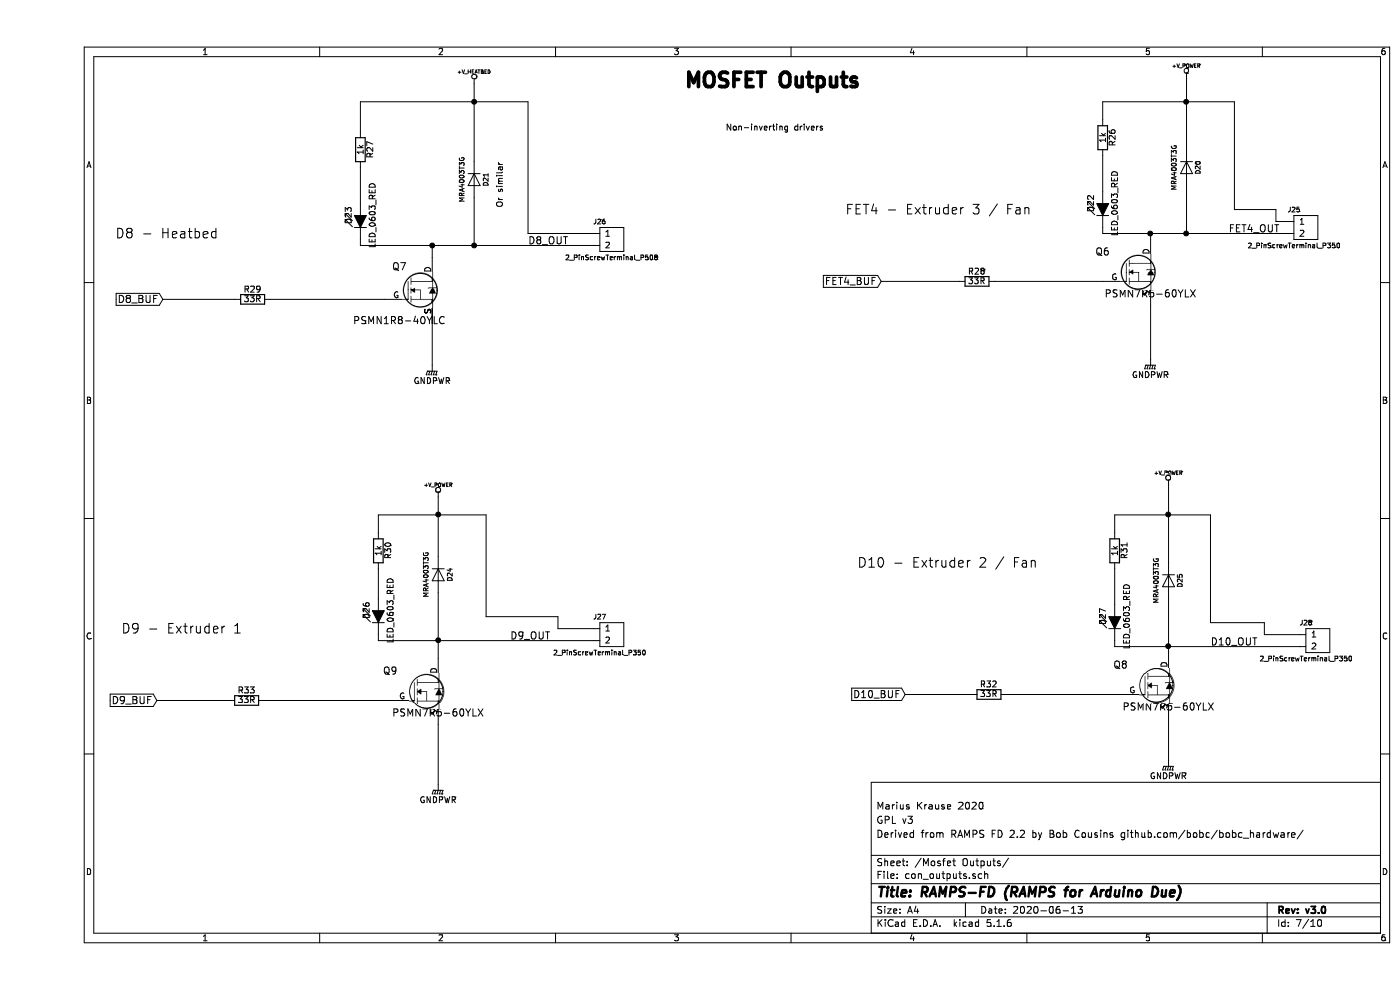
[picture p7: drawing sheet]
EESchema Schematic File Version 4
EELAYER 30 0
EELAYER END
$Descr A4 11693 8268
encoding utf-8
Sheet 7 10
Title "RAMPS-FD (RAMPS for Arduino Due)"
Date "2020-06-13"
Rev "v3.0"
Comp ""
Comment1 "Derived from RAMPS FD 2.2 by Bob Cousins github.com/bobc/bobc_hardware/"
Comment2 "GPL v3"
Comment3 "Marius Krause 2020"
Comment4 ""
$EndDescr
Connection ~ 3350 4300
Wire Wire Line
	2850 4300 3350 4300
Wire Wire Line
	2700 850  3650 850 
Wire Wire Line
	8900 850  9600 850 
Connection ~ 9300 1950
Wire Wire Line
	9300 1950 9300 2000
Connection ~ 9600 850 
Connection ~ 9450 4300
Wire Wire Line
	9000 4300 9450 4300
Wire Wire Line
	9800 4300 9800 5200
Wire Wire Line
	9800 5200 10250 5200
Wire Wire Line
	9450 5000 9450 5400
Wire Wire Line
	2850 5350 3350 5350
Wire Wire Line
	2700 850  2700 1100
Wire Wire Line
	2850 5350 2850 5300
Connection ~ 3650 2050
Wire Wire Line
	3650 2050 3650 1650
Connection ~ 9600 1950
Wire Wire Line
	9600 1950 9600 1550
Wire Wire Line
	8100 5800 9050 5800
Wire Wire Line
	7250 5800 7800 5800
Connection ~ 3350 5350
Connection ~ 9450 5400
Wire Wire Line
	7050 2350 7700 2350
Wire Wire Line
	8000 2350 8900 2350
Wire Wire Line
	10350 1750 10000 1750
Wire Wire Line
	10000 1750 10000 850 
Wire Wire Line
	9600 650  9600 850 
Connection ~ 3650 850 
Wire Wire Line
	3350 4950 3350 5350
Wire Wire Line
	2700 2050 2700 2000
Wire Wire Line
	3650 700  3650 850 
Wire Wire Line
	4350 5150 3750 5150
Wire Wire Line
	3750 5150 3750 4300
Wire Wire Line
	9450 4050 9450 4300
Wire Wire Line
	9000 5400 9450 5400
Wire Wire Line
	9000 5400 9000 5350
Wire Wire Line
	8900 1950 9300 1950
Wire Wire Line
	8900 1950 8900 1900
Wire Wire Line
	9300 3000 9300 2550
Wire Wire Line
	1900 5850 2950 5850
Wire Wire Line
	3350 4150 3350 4300
Text Notes 6750 1800 0    80   ~ 0
FET4 - Extruder 3 / Fan
Text Notes 6850 4750 0    80   ~ 0
D10 - Extruder 2 / Fan
Text Notes 700  5300 0    80   ~ 0
D9 - Extruder 1
Text Notes 650  2000 0    80   ~ 0
D8 - Heatbed
$Comp
L RAMPS-FD:GNDPWR #PWR086
U 1 1
P 9300 3000
F 0 "#PWR086" H 9300 2800 50  0001 C CNN
F 1 "GNDPWR" H 9300 2870 50  0000 C CNN
F 2 "" H 9300 2950 50  0000 C CNN
F 3 "" H 9300 2950 50  0000 C CNN
	1    9300 3000
	1    0    0    -1  
$EndComp
$Comp
L RAMPS-FD:GNDPWR #PWR090
U 1 1
P 9450 6350
F 0 "#PWR090" H 9450 6150 50  0001 C CNN
F 1 "GNDPWR" H 9450 6220 50  0000 C CNN
F 2 "" H 9450 6300 50  0000 C CNN
F 3 "" H 9450 6300 50  0000 C CNN
	1    9450 6350
	1    0    0    -1  
$EndComp
$Comp
L RAMPS-FD:GNDPWR #PWR091
U 1 1
P 3350 6550
F 0 "#PWR091" H 3350 6350 50  0001 C CNN
F 1 "GNDPWR" H 3350 6420 50  0000 C CNN
F 2 "" H 3350 6500 50  0000 C CNN
F 3 "" H 3350 6500 50  0000 C CNN
	1    3350 6550
	1    0    0    -1  
$EndComp
$Comp
L RAMPS-FD:2_PinScrewTerminal_P350 J28
U 1 1
P 10600 5300
F 0 "J28" H 10600 5400 40  0000 C CNN
F 1 "2_PinScrewTerminal_P350" H 10600 5100 40  0000 C CNN
F 2 "RAMPS-FD:2x1_P350" H 10600 5300 60  0001 C CNN
F 3 "" H 10600 5300 60  0001 C CNN
F 4 "yes" H 0   0   50  0001 C CNN "Fitted"
F 5 "0,07" H 0   0   50  0001 C CNN "Price (USD)"
F 6 "LCSC: C474892" H 0   0   50  0001 C CNN "Ordering"
	1    10600 5300
	1    0    0    -1  
$EndComp
$Comp
L RAMPS-FD:2_PinScrewTerminal_P350 J27
U 1 1
P 4700 5250
F 0 "J27" H 4700 5350 40  0000 C CNN
F 1 "2_PinScrewTerminal_P350" H 4700 5050 40  0000 C CNN
F 2 "RAMPS-FD:2x1_P350" H 4700 5250 60  0001 C CNN
F 3 "" H 4700 5250 60  0001 C CNN
F 4 "yes" H 0   0   50  0001 C CNN "Fitted"
F 5 "0,07" H 0   0   50  0001 C CNN "Price (USD)"
F 6 "LCSC: C474892" H 0   0   50  0001 C CNN "Ordering"
	1    4700 5250
	1    0    0    -1  
$EndComp
$Comp
L RAMPS-FD:2_PinScrewTerminal_P508 J26
U 1 1
P 4700 1950
F 0 "J26" H 4700 2050 40  0000 C CNN
F 1 "2_PinScrewTerminal_P508" H 4800 1750 40  0000 C CNN
F 2 "RAMPS-FD:2x1_P508" H 4700 1950 60  0001 C CNN
F 3 "" H 4700 1950 60  0001 C CNN
F 4 "yes" H 0   0   50  0001 C CNN "Fitted"
F 5 "LCSC: C474952" H 0   0   50  0001 C CNN "Ordering"
F 6 "0,13895" H 0   0   50  0001 C CNN "Price (USD)"
	1    4700 1950
	1    0    0    -1  
$EndComp
$Comp
L RAMPS-FD:MRA4003T3G D?
U 1 1
P 3650 1500
AR Path="/51A9D334" Ref="D?"  Part="1" 
AR Path="/50FC3D20/51A9D334" Ref="D21"  Part="1" 
F 0 "D21" H 3650 1600 40  0000 C CNN
F 1 "MRA4003T3G" H 3650 1400 40  0000 C CNN
F 2 "RAMPS-FD:D_SMA" H 3650 1500 60  0001 C CNN
F 3 "https://www.onsemi.com/pub/Collateral/MRA4003T3-D.PDF" H 3650 1500 60  0001 C CNN
F 4 "#300V #1A " H 3650 1500 50  0001 C CNN "Rating"
F 5 "yes" H 0   0   50  0001 C CNN "Fitted"
F 6 "LCSC: C94410" H 0   0   50  0001 C CNN "Ordering"
F 7 "0,049228" H 0   0   50  0001 C CNN "Price (USD)"
	1    3650 1500
	0    1    1    0   
$EndComp
$Comp
L RAMPS-FD:MRA4003T3G D?
U 1 1
P 9600 1400
AR Path="/519E92CD" Ref="D?"  Part="1" 
AR Path="/50FC3D20/519E92CD" Ref="D20"  Part="1" 
F 0 "D20" H 9600 1500 40  0000 C CNN
F 1 "MRA4003T3G" H 9600 1300 40  0000 C CNN
F 2 "RAMPS-FD:D_SMA" H 9600 1400 60  0001 C CNN
F 3 "https://www.onsemi.com/pub/Collateral/MRA4003T3-D.PDF" H 9600 1400 60  0001 C CNN
F 4 "#300V #1A " H 9600 1400 50  0001 C CNN "Rating"
F 5 "yes" H 0   0   50  0001 C CNN "Fitted"
F 6 "LCSC: C94410" H 0   0   50  0001 C CNN "Ordering"
F 7 "0,049228" H 0   0   50  0001 C CNN "Price (USD)"
	1    9600 1400
	0    1    1    0   
$EndComp
$Comp
L RAMPS-FD:MRA4003T3G D?
U 1 1
P 3350 4800
AR Path="/519E9216" Ref="D?"  Part="1" 
AR Path="/50FC3D20/519E9216" Ref="D24"  Part="1" 
F 0 "D24" H 3350 4900 40  0000 C CNN
F 1 "MRA4003T3G" H 3350 4700 40  0000 C CNN
F 2 "RAMPS-FD:D_SMA" H 3350 4800 60  0001 C CNN
F 3 "https://www.onsemi.com/pub/Collateral/MRA4003T3-D.PDF" H 3350 4800 60  0001 C CNN
F 4 "#300V #1A " H 3350 4800 50  0001 C CNN "Rating"
F 5 "yes" H 0   0   50  0001 C CNN "Fitted"
F 6 "LCSC: C94410" H 0   0   50  0001 C CNN "Ordering"
F 7 "0,049228" H 0   0   50  0001 C CNN "Price (USD)"
	1    3350 4800
	0    1    1    0   
$EndComp
$Comp
L RAMPS-FD:MRA4003T3G D?
U 1 1
P 9450 4850
AR Path="/5186017E" Ref="D?"  Part="1" 
AR Path="/50FC3D20/5186017E" Ref="D25"  Part="1" 
F 0 "D25" H 9450 4950 40  0000 C CNN
F 1 "MRA4003T3G" H 9450 4750 40  0000 C CNN
F 2 "RAMPS-FD:D_SMA" H 9450 4850 60  0001 C CNN
F 3 "https://www.onsemi.com/pub/Collateral/MRA4003T3-D.PDF" H 9450 4850 60  0001 C CNN
F 4 "#300V #1A " H 9450 4850 50  0001 C CNN "Rating"
F 5 "yes" H 0   0   50  0001 C CNN "Fitted"
F 6 "LCSC: C94410" H 0   0   50  0001 C CNN "Ordering"
F 7 "0,049228" H 0   0   50  0001 C CNN "Price (USD)"
	1    9450 4850
	0    1    1    0   
$EndComp
$Comp
L RAMPS-FD:2_PinScrewTerminal_P350 J25
U 1 1
P 10500 1850
F 0 "J25" H 10500 1950 40  0000 C CNN
F 1 "2_PinScrewTerminal_P350" H 10500 1650 40  0000 C CNN
F 2 "RAMPS-FD:2x1_P350" H 10500 1850 60  0001 C CNN
F 3 "" H 10500 1850 60  0001 C CNN
F 4 "yes" H 0   0   50  0001 C CNN "Fitted"
F 5 "0,07" H 0   0   50  0001 C CNN "Price (USD)"
F 6 "LCSC: C474892" H 0   0   50  0001 C CNN "Ordering"
	1    10500 1850
	1    0    0    -1  
$EndComp
$Comp
L RAMPS-FD:LED_0603_RED D?
U 1 1
P 8900 1700
AR Path="/51770EF9" Ref="D?"  Part="1" 
AR Path="/50FC3D20/51770EF9" Ref="D22"  Part="1" 
F 0 "D22" H 8900 1800 50  0000 C CNN
F 1 "LED_0603_RED" H 8900 1600 50  0000 C CNN
F 2 "RAMPS-FD:LED_0603" H 8900 1700 60  0001 C CNN
F 3 "https://datasheet.lcsc.com/szlcsc/1811141223_TOGIALED-TJ-S1608SW6TGLC2R-A5_C192315.pdf" H 8900 1700 60  0001 C CNN
F 4 "yes" H 0   0   50  0001 C CNN "Fitted"
F 5 "LCSC: C192315" H 0   0   50  0001 C CNN "Ordering"
F 6 "0,018284" H 0   0   50  0001 C CNN "Price (USD)"
	1    8900 1700
	0    -1   -1   0   
$EndComp
$Comp
L RAMPS-FD:1k R?
U 1 1
P 8900 1150
AR Path="/51770EF8" Ref="R?"  Part="1" 
AR Path="/50FC3D20/51770EF8" Ref="R26"  Part="1" 
F 0 "R26" V 8980 1150 50  0000 C CNN
F 1 "1k" V 8900 1150 50  0000 C CNN
F 2 "RAMPS-FD:R_0603" H 8900 1150 60  0001 C CNN
F 3 "" H 8900 1150 60  0001 C CNN
F 4 "yes" H 0   0   50  0001 C CNN "Fitted"
F 5 "LCSC: C328340" H 0   0   50  0001 C CNN "Ordering"
F 6 "0,003087" H 0   0   50  0001 C CNN "Price (USD)"
	1    8900 1150
	1    0    0    -1  
$EndComp
Text GLabel 7050 2350 0    60   Input ~ 0
FET4_BUF
$Comp
L RAMPS-FD:PSMN7R5-60YLX Q6
U 1 1
P 8900 2350
AR Path="/50FC3D20/51770EF3" Ref="Q6"  Part="1" 
AR Path="/51770EF3" Ref="Q?"  Part="1" 
F 0 "Q6" H 8900 2600 60  0000 C CNN
F 1 "PSMN7R5-60YLX" H 9300 2250 60  0000 C CNN
F 2 "RAMPS-FD:LFPAK56" H 8900 2350 60  0001 C CNN
F 3 "https://assets.nexperia.com/documents/data-sheet/PSMN1R8-40YLC.pdf" H 8900 2350 60  0001 C CNN
F 4 "#60V #86A" H 8900 2350 50  0001 C CNN "Rating"
F 5 "yes" H 0   0   50  0001 C CNN "Fitted"
F 6 "LCSC: C478175 " H 0   0   50  0001 C CNN "Ordering"
F 7 "0,972045" H 0   0   50  0001 C CNN "Price (USD)"
	1    8900 2350
	1    0    0    -1  
$EndComp
$Comp
L RAMPS-FD:+V_POWER #PWR084
U 1 1
P 9600 650
F 0 "#PWR084" H 9600 620 30  0001 C CNN
F 1 "+V_POWER" H 9600 750 30  0000 C CNN
F 2 "" H 9600 650 60  0001 C CNN
F 3 "" H 9600 650 60  0001 C CNN
	1    9600 650 
	1    0    0    -1  
$EndComp
Text Label 9950 1950 0    60   ~ 0
FET4_OUT
$Comp
L RAMPS-FD:PSMN1R8-40YLC Q7
U 1 1
P 2900 2500
AR Path="/50FC3D20/510E6DBE" Ref="Q7"  Part="1" 
AR Path="/510E6DBE" Ref="Q?"  Part="1" 
F 0 "Q7" H 3025 2775 60  0000 C CNN
F 1 "PSMN1R8-40YLC" H 3025 2325 60  0000 C CNN
F 2 "RAMPS-FD:LFPAK56" H 2900 2500 60  0001 C CNN
F 3 "https://assets.nexperia.com/documents/data-sheet/PSMN1R8-40YLC.pdf" H 2900 2500 60  0001 C CNN
F 4 "#40V #100A" H 2900 2500 50  0001 C CNN "Rating"
F 5 "yes" H 0   0   50  0001 C CNN "Fitted"
F 6 "LCSC: C124522 " H 0   0   50  0001 C CNN "Ordering"
F 7 "0,281273" H 0   0   50  0001 C CNN "Price (USD)"
	1    2900 2500
	1    0    0    -1  
$EndComp
Text Label 9800 5400 0    60   ~ 0
D10_OUT
Text Label 3950 5350 0    60   ~ 0
D9_OUT
Text Label 4100 2050 0    60   ~ 0
D8_OUT
$Comp
L RAMPS-FD:+V_POWER #PWR089
U 1 1
P 3350 4150
F 0 "#PWR089" H 3350 4120 30  0001 C CNN
F 1 "+V_POWER" H 3350 4250 30  0000 C CNN
F 2 "" H 3350 4150 60  0001 C CNN
F 3 "" H 3350 4150 60  0001 C CNN
	1    3350 4150
	1    0    0    -1  
$EndComp
$Comp
L RAMPS-FD:+V_POWER #PWR088
U 1 1
P 9450 4050
F 0 "#PWR088" H 9450 4020 30  0001 C CNN
F 1 "+V_POWER" H 9450 4150 30  0000 C CNN
F 2 "" H 9450 4050 60  0001 C CNN
F 3 "" H 9450 4050 60  0001 C CNN
	1    9450 4050
	1    0    0    -1  
$EndComp
$Comp
L RAMPS-FD:+V_HEATBED #PWR085
U 1 1
P 3650 700
F 0 "#PWR085" H 3650 670 30  0001 C CNN
F 1 "+V_HEATBED" H 3650 800 30  0000 C CNN
F 2 "" H 3650 700 60  0001 C CNN
F 3 "" H 3650 700 60  0001 C CNN
	1    3650 700 
	1    0    0    -1  
$EndComp
$Comp
L RAMPS-FD:PSMN7R5-60YLX Q9
U 1 1
P 2950 5850
AR Path="/50FC3D20/510E6E63" Ref="Q9"  Part="1" 
AR Path="/510E6E63" Ref="Q?"  Part="1" 
F 0 "Q9" H 2950 6100 60  0000 C CNN
F 1 "PSMN7R5-60YLX" H 3350 5750 60  0000 C CNN
F 2 "RAMPS-FD:LFPAK56" H 2950 5850 60  0001 C CNN
F 3 "https://assets.nexperia.com/documents/data-sheet/PSMN1R8-40YLC.pdf" H 2950 5850 60  0001 C CNN
F 4 "#60V #86A" H 2950 5850 50  0001 C CNN "Rating"
F 5 "yes" H 0   0   50  0001 C CNN "Fitted"
F 6 "LCSC: C478175 " H 0   0   50  0001 C CNN "Ordering"
F 7 "0,972045" H 0   0   50  0001 C CNN "Price (USD)"
	1    2950 5850
	1    0    0    -1  
$EndComp
$Comp
L RAMPS-FD:PSMN7R5-60YLX Q8
U 1 1
P 9050 5800
AR Path="/50FC3D20/510E6E60" Ref="Q8"  Part="1" 
AR Path="/510E6E60" Ref="Q?"  Part="1" 
F 0 "Q8" H 9050 6050 60  0000 C CNN
F 1 "PSMN7R5-60YLX" H 9450 5700 60  0000 C CNN
F 2 "RAMPS-FD:LFPAK56" H 9050 5800 60  0001 C CNN
F 3 "https://assets.nexperia.com/documents/data-sheet/PSMN1R8-40YLC.pdf" H 9050 5800 60  0001 C CNN
F 4 "#60V #86A" H 9050 5800 50  0001 C CNN "Rating"
F 5 "yes" H 0   0   50  0001 C CNN "Fitted"
F 6 "LCSC: C478175 " H 0   0   50  0001 C CNN "Ordering"
F 7 "0,972045" H 0   0   50  0001 C CNN "Price (USD)"
	1    9050 5800
	1    0    0    -1  
$EndComp
Text Notes 5750 1100 0    50   ~ 0
Non-inverting drivers
Text Notes 5400 750  0    120  ~ 24
MOSFET Outputs
$Comp
L RAMPS-FD:LED_0603_RED D?
U 1 1
P 2850 5100
AR Path="/51047AB7" Ref="D?"  Part="1" 
AR Path="/50FC3D20/51047AB7" Ref="D26"  Part="1" 
F 0 "D26" H 2850 5200 50  0000 C CNN
F 1 "LED_0603_RED" H 2850 5000 50  0000 C CNN
F 2 "RAMPS-FD:LED_0603" H 2850 5100 60  0001 C CNN
F 3 "https://datasheet.lcsc.com/szlcsc/1811141223_TOGIALED-TJ-S1608SW6TGLC2R-A5_C192315.pdf" H 2850 5100 60  0001 C CNN
F 4 "yes" H 0   0   50  0001 C CNN "Fitted"
F 5 "LCSC: C192315" H 0   0   50  0001 C CNN "Ordering"
F 6 "0,018284" H 0   0   50  0001 C CNN "Price (USD)"
	1    2850 5100
	0    -1   -1   0   
$EndComp
$Comp
L RAMPS-FD:1k R?
U 1 1
P 2850 4600
AR Path="/51047AB6" Ref="R?"  Part="1" 
AR Path="/50FC3D20/51047AB6" Ref="R30"  Part="1" 
F 0 "R30" V 2930 4600 50  0000 C CNN
F 1 "1k" V 2850 4600 50  0000 C CNN
F 2 "RAMPS-FD:R_0603" H 2850 4600 60  0001 C CNN
F 3 "" H 2850 4600 60  0001 C CNN
F 4 "yes" H 0   0   50  0001 C CNN "Fitted"
F 5 "LCSC: C328340" H 0   0   50  0001 C CNN "Ordering"
F 6 "0,003087" H 0   0   50  0001 C CNN "Price (USD)"
	1    2850 4600
	1    0    0    -1  
$EndComp
Text GLabel 7250 5800 0    60   Input ~ 0
D10_BUF
Text GLabel 1000 5850 0    60   Input ~ 0
D9_BUF
$Comp
L RAMPS-FD:1k R?
U 1 1
P 9000 4600
AR Path="/510479AF" Ref="R?"  Part="1" 
AR Path="/50FC3D20/510479AF" Ref="R31"  Part="1" 
F 0 "R31" V 9080 4600 50  0000 C CNN
F 1 "1k" V 9000 4600 50  0000 C CNN
F 2 "RAMPS-FD:R_0603" H 9000 4600 60  0001 C CNN
F 3 "" H 9000 4600 60  0001 C CNN
F 4 "yes" H 0   0   50  0001 C CNN "Fitted"
F 5 "LCSC: C328340" H 0   0   50  0001 C CNN "Ordering"
F 6 "0,003087" H 0   0   50  0001 C CNN "Price (USD)"
	1    9000 4600
	1    0    0    -1  
$EndComp
$Comp
L RAMPS-FD:LED_0603_RED D?
U 1 1
P 9000 5150
AR Path="/510479AE" Ref="D?"  Part="1" 
AR Path="/50FC3D20/510479AE" Ref="D27"  Part="1" 
F 0 "D27" H 9000 5250 50  0000 C CNN
F 1 "LED_0603_RED" H 9000 5050 50  0000 C CNN
F 2 "RAMPS-FD:LED_0603" H 9000 5150 60  0001 C CNN
F 3 "https://datasheet.lcsc.com/szlcsc/1811141223_TOGIALED-TJ-S1608SW6TGLC2R-A5_C192315.pdf" H 9000 5150 60  0001 C CNN
F 4 "yes" H 0   0   50  0001 C CNN "Fitted"
F 5 "LCSC: C192315" H 0   0   50  0001 C CNN "Ordering"
F 6 "0,018284" H 0   0   50  0001 C CNN "Price (USD)"
	1    9000 5150
	0    -1   -1   0   
$EndComp
$Comp
L RAMPS-FD:LED_0603_RED D?
U 1 1
P 2700 1800
AR Path="/510478C6" Ref="D?"  Part="1" 
AR Path="/50FC3D20/510478C6" Ref="D23"  Part="1" 
F 0 "D23" H 2700 1900 50  0000 C CNN
F 1 "LED_0603_RED" H 2700 1700 50  0000 C CNN
F 2 "RAMPS-FD:LED_0603" H 2700 1800 60  0001 C CNN
F 3 "https://datasheet.lcsc.com/szlcsc/1811141223_TOGIALED-TJ-S1608SW6TGLC2R-A5_C192315.pdf" H 2700 1800 60  0001 C CNN
F 4 "yes" H 0   0   50  0001 C CNN "Fitted"
F 5 "LCSC: C192315" H 0   0   50  0001 C CNN "Ordering"
F 6 "0,018284" H 0   0   50  0001 C CNN "Price (USD)"
	1    2700 1800
	0    -1   -1   0   
$EndComp
$Comp
L RAMPS-FD:1k R?
U 1 1
P 2700 1250
AR Path="/510478C3" Ref="R?"  Part="1" 
AR Path="/50FC3D20/510478C3" Ref="R27"  Part="1" 
F 0 "R27" V 2780 1250 50  0000 C CNN
F 1 "1k" V 2700 1250 50  0000 C CNN
F 2 "RAMPS-FD:R_0603" H 2700 1250 60  0001 C CNN
F 3 "" H 2700 1250 60  0001 C CNN
F 4 "yes" H 0   0   50  0001 C CNN "Fitted"
F 5 "LCSC: C328340" H 0   0   50  0001 C CNN "Ordering"
F 6 "0,003087" H 0   0   50  0001 C CNN "Price (USD)"
	1    2700 1250
	1    0    0    -1  
$EndComp
Text GLabel 1050 2500 0    60   Input ~ 0
D8_BUF
Text Notes 3900 1350 3    50   ~ 0
Or similar
Wire Wire Line
	1000 5850 1600 5850
$Comp
L RAMPS-FD:GNDPWR #PWR087
U 1 1
P 3300 3050
F 0 "#PWR087" H 3300 2850 50  0001 C CNN
F 1 "GNDPWR" H 3300 2920 50  0000 C CNN
F 2 "" H 3300 3000 50  0000 C CNN
F 3 "" H 3300 3000 50  0000 C CNN
	1    3300 3050
	1    0    0    -1  
$EndComp
$Comp
L RAMPS-FD:33R R?
U 1 1
P 1800 2500
AR Path="/52B221FB" Ref="R?"  Part="1" 
AR Path="/50FC3D20/52B221FB" Ref="R29"  Part="1" 
F 0 "R29" V 1880 2500 50  0000 C CNN
F 1 "33R" V 1800 2500 50  0000 C CNN
F 2 "RAMPS-FD:R_0603" H 1800 2500 60  0001 C CNN
F 3 "" H 1800 2500 60  0001 C CNN
F 4 "yes" H 0   0   50  0001 C CNN "Fitted"
F 5 "LCSC: C325638" H 0   0   50  0001 C CNN "Ordering"
F 6 "0,002066" H 0   0   50  0001 C CNN "Price (USD)"
	1    1800 2500
	0    -1   -1   0   
$EndComp
Wire Wire Line
	1050 2500 1650 2500
$Comp
L RAMPS-FD:33R R?
U 1 1
P 1750 5850
AR Path="/52B22B4E" Ref="R?"  Part="1" 
AR Path="/50FC3D20/52B22B4E" Ref="R33"  Part="1" 
F 0 "R33" V 1830 5850 50  0000 C CNN
F 1 "33R" V 1750 5850 50  0000 C CNN
F 2 "RAMPS-FD:R_0603" H 1750 5850 60  0001 C CNN
F 3 "" H 1750 5850 60  0001 C CNN
F 4 "yes" H 0   0   50  0001 C CNN "Fitted"
F 5 "LCSC: C325638" H 0   0   50  0001 C CNN "Ordering"
F 6 "0,002066" H 0   0   50  0001 C CNN "Price (USD)"
	1    1750 5850
	0    -1   -1   0   
$EndComp
$Comp
L RAMPS-FD:33R R?
U 1 1
P 7950 5800
AR Path="/52B22CEA" Ref="R?"  Part="1" 
AR Path="/50FC3D20/52B22CEA" Ref="R32"  Part="1" 
F 0 "R32" V 8030 5800 50  0000 C CNN
F 1 "33R" V 7950 5800 50  0000 C CNN
F 2 "RAMPS-FD:R_0603" H 7950 5800 60  0001 C CNN
F 3 "" H 7950 5800 60  0001 C CNN
F 4 "yes" H 0   0   50  0001 C CNN "Fitted"
F 5 "LCSC: C325638" H 0   0   50  0001 C CNN "Ordering"
F 6 "0,002066" H 0   0   50  0001 C CNN "Price (USD)"
	1    7950 5800
	0    -1   -1   0   
$EndComp
$Comp
L RAMPS-FD:33R R?
U 1 1
P 7850 2350
AR Path="/52B22C21" Ref="R?"  Part="1" 
AR Path="/50FC3D20/52B22C21" Ref="R28"  Part="1" 
F 0 "R28" V 7930 2350 50  0000 C CNN
F 1 "33R" V 7850 2350 50  0000 C CNN
F 2 "RAMPS-FD:R_0603" H 7850 2350 60  0001 C CNN
F 3 "" H 7850 2350 60  0001 C CNN
F 4 "yes" H 0   0   50  0001 C CNN "Fitted"
F 5 "LCSC: C325638" H 0   0   50  0001 C CNN "Ordering"
F 6 "0,002066" H 0   0   50  0001 C CNN "Price (USD)"
	1    7850 2350
	0    -1   -1   0   
$EndComp
Wire Wire Line
	8900 850  8900 1000
Wire Wire Line
	2850 4300 2850 4450
Wire Wire Line
	9000 4300 9000 4450
Wire Wire Line
	3350 4300 3750 4300
Wire Wire Line
	3350 4300 3350 4650
Wire Wire Line
	9300 1950 9600 1950
Wire Wire Line
	9600 850  10000 850 
Wire Wire Line
	9600 850  9600 1250
Wire Wire Line
	9450 4300 9800 4300
Wire Wire Line
	9450 4300 9450 4700
Wire Wire Line
	3350 5350 3350 5500
Wire Wire Line
	9450 5400 9450 5450
Wire Wire Line
	3650 850  4100 850 
Wire Wire Line
	3650 850  3650 1350
Wire Wire Line
	2700 1400 2700 1700
Wire Wire Line
	8900 1300 8900 1600
Wire Wire Line
	9000 4750 9000 5050
Wire Wire Line
	2850 4750 2850 5000
Wire Wire Line
	2700 2050 3300 2050
Wire Wire Line
	2900 2500 1950 2500
Wire Wire Line
	3300 2150 3300 2050
Connection ~ 3300 2050
Wire Wire Line
	3300 2050 3650 2050
Wire Wire Line
	3300 2700 3300 3050
Wire Wire Line
	9450 6350 9450 6000
Wire Wire Line
	3350 6550 3350 6050
Wire Wire Line
	3650 2050 4650 2050
Wire Wire Line
	4650 1950 4100 1950
Wire Wire Line
	4100 850  4100 1950
Wire Wire Line
	3350 5350 4650 5350
Wire Wire Line
	4650 5250 4350 5250
Wire Wire Line
	4350 5250 4350 5150
Wire Wire Line
	9600 1950 10450 1950
Wire Wire Line
	10450 1850 10350 1850
Wire Wire Line
	10350 1850 10350 1750
Wire Wire Line
	9450 5400 10550 5400
Wire Wire Line
	10250 5300 10250 5200
Wire Wire Line
	10250 5300 10550 5300
$EndSCHEMATC
